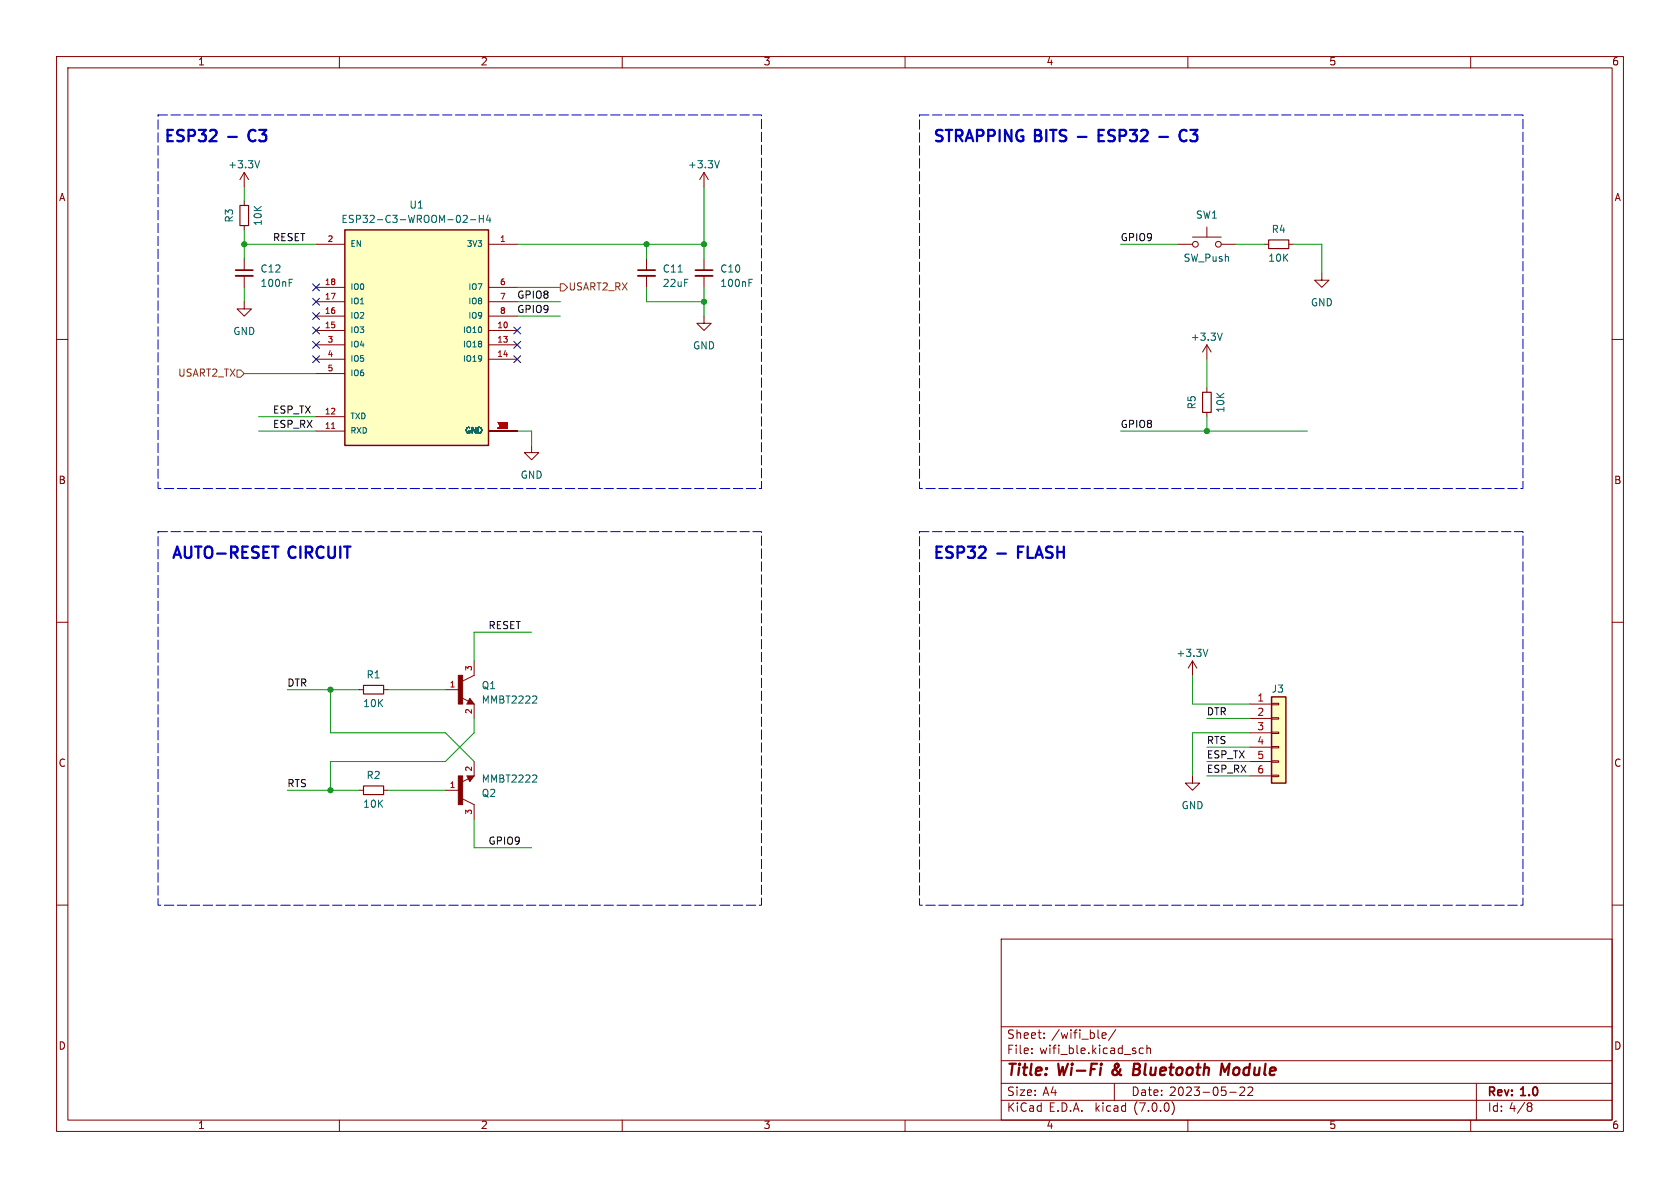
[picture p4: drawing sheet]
<svg xmlns="http://www.w3.org/2000/svg" width="297mm" height="210mm" viewBox="0 0 297 210" stroke-linecap="round" stroke-linejoin="round" font-family="sans-serif">
<g fill="none" stroke="#840000" stroke-width=".18">
<path d="M10 10h277v190h-277zM12 12h273v186h-273zM60 10v2M110 10v2M160 10v2M210 10v2M260 10v2M43.2 30.5v2.5M43.2 35.6v.7M43.2 39.9v.7M43.2 30.5l-.8 1.3M43.2 30.5l.7 1.3"/>
<path d="M124.5 30.5l-.8 1.3M124.5 30.5v2.5M124.5 30.5l.7 1.3M10 60h2M43.2 53.3v1.3h1.2l-1.2 1.3-1.3-1.3h1.3M43.2 45.7v2.1M43.2 48.8v2M55.9 43.2h5.1M55.9 58.4h5.1M55.9 55.9h5.1M55.9 53.3h5.1M55.9 50.8h5.1"/>
<path d="M86.4 43.2h5M86.4 58.4h5M86.4 55.9h5M86.4 53.3h5M86.4 50.8h5M114.3 45.7v2.1M114.3 48.8v2M124.5 55.9v1.3h1.2l-1.2 1.2-1.3-1.2h1.3M124.5 45.7v2.1M124.5 48.8v2M208.3 43.2h2.5M210.8 41.9h5.1"/>
<path d="M213.4 40.1v1.8M215.9 43.2h2.5M223.5 43.2h.8M227.8 43.2h.8M233.7 48.3v1.2h1.2l-1.2 1.3-1.3-1.3h1.3M285 60h2M55.9 76.2h5.1M55.9 73.7h5.1M55.9 61h5.1M55.9 63.5h5.1M55.9 66h5.1M86.4 76.2h5"/>
<path d="M86.4 61h5M86.4 63.5h5M94 78.7v1.3h1.2l-1.2 1.3-1.3-1.3h1.3M213.4 61v2.5M213.4 68.6v.7M213.4 72.9v.8M213.4 61l-.8 1.2M213.4 61l.7 1.2M10 110h2M83.8 116.8v2.6l-2 1M210.8 116.8l-.7 1.3M210.8 116.8v2.6"/>
<path d="M210.8 116.8l.8 1.3M285 110h2M63.5 139.7h.8M63.5 121.9h.8M67.8 139.7h.8M67.8 121.9h.8M78.7 139.7h2.6M78.7 121.9h2.6M81.6 123.3l1.2 .7M82.5 137.2h1.3l-.7 1zM82.8 137.7l-1.2 .6M83.1 123.4l.7 1.1h-1.3z"/>
<path d="M83.8 124.5v2.5M83.8 134.6v2.6M210.8 137.2v1.2h1.3l-1.3 1.3-1.3-1.3h1.3M221 124.5h3.8M221 127h3.8M221 129.5h3.8M221 132.1h3.8M221 134.6h3.8M221 137.2h3.8M224.8 137h1.3v.3h-1.3zM224.8 134.5h1.3v.2h-1.3zM224.8 132h1.3v.2h-1.3z"/>
<path d="M224.8 129.4h1.3v.3h-1.3zM224.8 126.9h1.3v.2h-1.3zM224.8 124.3h1.3v.3h-1.3zM10 160h2M81.8 141.2l2 1v2.6M285 160h2M177 166h108v32h-108zM60 198v2M110 198v2M160 198v2M177 194.5h108M177 191.5h108"/>
<path d="M177 187.5h108M177 181.5h108M182.4 186.1v.2M182.4 185.3v.2M184.6 183.4v.2M184.6 182.6v.2M194.8 183.1l.7-.2v-.3h-.5l-.2 .2 .1 .7h.6M197 191.5v3M197.3 182l-1.3 1.9M202.1 185.3h-.4l-.3 .2v.5l.1 .2h.6M202.8 185.4l.2-.1h.3l.1 1M202.8 184.8v1.5"/>
<path d="M207.2 194.8a1.74 1.74 0 0 1 0 2.2M210 198v2M217.4 193.1h1.1M219.2 192.3l.6-.1 .2 .1v.3l-.9 1.1h.9M220.6 192.3l.6-.1 .2 .1 .1 .3-1 1.1h1M260 198v2M261 191.5v6.5M270.3 195.6h.2M270.5 195l.3 .2-.3 .4M270.5 195.6l.3 .1v.5l-.3 .3h-.2"/>
<circle cx="211.3" cy="43.2" r=".51"/>
<circle cx="215.4" cy="43.2" r=".51"/>
</g>
<path d="M200.4 189h.7M201.2 188h-.7l-.2 2h.7M217.3 188l-.8 1.5-.5-1.5-.2 2" fill="none" stroke="#840000" stroke-width=".4"/>
<g fill="none" stroke="#006464" stroke-width=".18">
<path d="M45.9 28.4l-.4 1.3M82.4 38.1l.2 .2-.1 .3-.7 .7h.8M83.2 38.8h.9M84.7 38.1v1.2M84.7 38.7h.8M85.5 38.1v1.2M86.3 38l-.3 .9h.8M86.6 38.5v.8M127.2 28.4l-.4 1.3M51.1 49.4h.6M132.4 49.4h.6M216.1 58.9l-.4 1.3"/>
<path d="M213.5 114.8l-.4 1.2M94.7 137l.2 .2-.1 .3-.7 .8h.8M94.7 123l.2 .3-.1 .3-.7 .7h.8"/>
</g>
<path d="M41.7 48.8h3M112.8 48.8h3M122.9 48.8h3.1" fill="none" stroke="#840000" stroke-width=".33"/>
<path d="M41.7 47.8h3M112.8 47.8h3M122.9 47.8h3.1" fill="none" stroke="#840000" stroke-width=".3"/>
<g fill="#ffffc2" stroke="#ffffc2" stroke-width=".18">
<path d="M61 40.6h25.4v38.1h-25.4z"/>
<path d="M224.8 123.2h2.5v15.2h-2.5z"/>
</g>
<path d="M61 40.6h25.4v38.1h-25.4zM82.8 137.3h.8l-.5 .6-.3-.5h.4l-.1 .3M83.1 124l.1 .2h-.4l.3-.5 .5 .6h-.8M224.8 123.2h2.5v15.2h-2.5z" fill="none" stroke="#840000" stroke-width=".25"/>
<path d="M58.6 75.7h.6" fill="none" stroke="#a90000" stroke-width=".18"/>
<path d="M42.4 36.3h1.5v3.6h-1.5zM224.3 42.4h3.5v1.5h-3.5zM212.6 69.3h1.5v3.6h-1.5zM64.3 138.9h3.5v1.6h-3.5zM64.3 121.2h3.5v1.5h-3.5z" fill="none" stroke="#840000" stroke-width=".2"/>
<g fill="#840000" stroke="#840000" stroke-width=".18">
<path d="M81 137.2h.8v5h-.8z"/>
<path d="M81 119.4h.8v5.1h-.8z"/>
</g>
<path d="M99.1 50.2h.6l.6 .6-.6 .6h-.6zM41.9 65.4h.6l.7 .6-.7 .7h-.6z" fill="none" stroke="#725600" stroke-width=".18"/>
<path d="M44.6 23a1.08 1.08 0 0 0-.7 1 1.08 1.08 0 0 0 .7 1M194.2 23.9h.7M195.2 23h-1v2h1M204.9 24.2h1.6M209.8 23.2a.8 .8 0 0 0-1-.1 .8 .8 0 0 0-.3 1 .75 .75 0 0 0 .4 .8 .75 .75 0 0 0 .9-.1" fill="none" stroke="#0000c2" stroke-width=".4"/>
<path d="M27.9 20.3h106.7v66.1h-106.7v-66.1M162.6 20.3h106.6v66.1h-106.6v-66.1M27.9 94h106.7v66h-106.7v-66M162.6 94h106.6v66h-106.6v-66" fill="none" stroke="#0000c2" stroke-width=".18" stroke-dasharray="1.7 .6"/>
<g fill="none" stroke="#009600" stroke-width=".18">
<path d="M43.2 33v2.6M124.5 33v12.7M43.2 43.2h12.7M43.2 40.6v5.1M43.2 50.8v2.5M91.4 43.2h33.1M91.4 53.3h7.7M91.4 55.9h7.7M91.4 50.8h7.7M114.3 43.2v2.5M114.3 50.8v2.5h10.2M124.5 50.8v5.1"/>
<path d="M198.1 43.2h10.2M218.4 43.2h5.1M228.6 43.2h5.1v5.1M43.2 66h12.7M45.7 76.2h10.2M45.7 73.7h10.2M91.4 76.2h2.6v2.5M198.1 76.2h33M213.4 63.5v5.1M213.4 73.7v2.5M94 111.8h-10.2v5M210.8 119.4v5.1h10.2"/>
<path d="M50.8 139.7h12.7M50.8 121.9h12.7M58.4 121.9v7.6h20.3l5.1 5.1M68.6 139.7h10.1M68.6 121.9h10.1M83.8 127v2.5l-5.1 5.1h-20.3v5.1M213.4 134.6h7.6M213.4 127h7.6M213.4 132.1h7.6M213.4 137.2h7.6M221 129.5h-10.2v7.7M83.8 144.8v5.1h10.2"/>
</g>
<g fill="none" stroke="#000084" stroke-width=".18">
<path d="M55.3 57.8l1.2 1.2M55.3 50.2l1.2 1.2M55.3 52.7l1.2 1.2M55.3 55.3l1.2 1.2M56.5 57.8l-1.2 1.2M56.5 50.2l-1.2 1.2M56.5 52.7l-1.2 1.2M56.5 55.3l-1.2 1.2M90.8 57.8l1.2 1.2M92 57.8l-1.2 1.2M55.3 60.4l1.2 1.2M55.3 62.9l1.2 1.2"/>
<path d="M56.5 60.4l-1.2 1.2M56.5 62.9l-1.2 1.2M90.8 62.9l1.2 1.2M90.8 60.4l1.2 1.2M92 62.9l-1.2 1.2M92 60.4l-1.2 1.2"/>
</g>
<g fill="#009600" stroke="#009600" stroke-width=".18">
<circle cx="43.2" cy="43.2" r=".46"/>
<circle cx="124.5" cy="43.2" r=".46"/>
<circle cx="114.3" cy="43.2" r=".46"/>
<circle cx="124.5" cy="53.3" r=".46"/>
<circle cx="58.4" cy="139.7" r=".46"/>
<circle cx="58.4" cy="121.9" r=".46"/>
<circle cx="213.4" cy="76.2" r=".46"/>
</g>
<g font-size="2.8" fill="#0000c2">
<text x="29.7" y="25.4">ESP32</text>
<text x="41.1" y="25.4">-</text>
<text x="45.3" y="25.4">C3</text>
<text x="165.1" y="25.4">STRAPPING BITS -</text>
<text x="195.5" y="25.4">ESP32</text>
<text x="211.1" y="25.4">C3</text>
<text x="30.5" y="99.1">AUTO-RESET</text>
<text x="51.2" y="99.1">CIRCUIT</text>
<text x="165.1" y="99.1">ESP32</text>
<text x="176.4" y="99.1">-</text>
<text x="180.7" y="99.1">FLASH</text>
</g>
<g font-size="2.8" fill="#840000">
<text x="178" y="190.8">Title:</text>
<text x="187.1" y="190.8">Wi-Fi</text>
<text x="197.3" y="190.8">&amp;</text>
<text x="201.6" y="190.8">Bluetooth</text>
<text x="217.7" y="190.8">Module</text>
</g>
<g font-size="2.1" fill="#840000">
<text x="178" y="183.9">Sheet:</text>
<text x="185.9" y="183.9">/wifi_ble/</text>
<text x="178" y="186.6">File:</text>
<text x="183.8" y="186.6">wifi_ble.kicad_sch</text>
<text x="178" y="196.8">KiCad</text>
<text x="178" y="194">Size:</text>
<text x="184.3" y="194">A4</text>
<text x="185.4" y="196.8">E.D.A.</text>
<text x="193.7" y="196.8">kicad</text>
<text x="200" y="194">Date:</text>
<text x="200.6" y="196.8">(7.0.0)</text>
<text x="206.7" y="194">2023-05-22</text>
<text x="263" y="194.2">Rev:</text>
<text x="263" y="196.8">Id: 4/8</text>
<text x="269" y="194.2">1.0</text>
</g>
<g font-size="1.8" fill="#840000">
<text x="35" y="11.8">1</text>
<text x="85" y="11.8">2</text>
<text x="135" y="11.8">3</text>
<text x="185" y="11.8">4</text>
<text x="235" y="11.8">5</text>
<text x="285" y="11.8">6</text>
<text x="10.4" y="35.8">A</text>
<text x="285.4" y="35.8">A</text>
<text x="10.3" y="85.8">B</text>
<text x="285.3" y="85.8">B</text>
<text x="10.3" y="135.8">C</text>
<text x="285.3" y="135.8">C</text>
<text x="10.3" y="185.8">D</text>
<text x="285.3" y="185.8">D</text>
<text x="35" y="199.8">1</text>
<text x="85" y="199.8">2</text>
<text x="135" y="199.8">3</text>
<text x="185" y="199.8">4</text>
<text x="235" y="199.8">5</text>
<text x="285" y="199.8">6</text>
</g>
<g font-size="1.8" fill="#006464">
<text x="40.3" y="30">+3.3V</text>
<text x="121.6" y="30">+3.3V</text>
<text x="41.5" y="39.4" transform="rotate(-90 41.5 39.4)">R3</text>
<text x="46.5" y="40" transform="rotate(-90 46.5 40)">10K</text>
<text x="60.3" y="39.7">ESP32-C3-WROOM-02-H4</text>
<text x="72.3" y="37.1">U1</text>
<text x="211.4" y="38.9">SW1</text>
<text x="224.8" y="41.5">R4</text>
<text x="209.2" y="46.5">SW_Push</text>
<text x="224.2" y="46.5">10K</text>
<text x="46" y="48.5">C12</text>
<text x="46" y="51">100nF</text>
<text x="117.1" y="48.5">C11</text>
<text x="117.1" y="51">22uF</text>
<text x="127.3" y="48.5">C10</text>
<text x="127.3" y="51">100nF</text>
<text x="41.2" y="59.5">GND</text>
<text x="231.7" y="54.4">GND</text>
<text x="122.5" y="62">GND</text>
<text x="210.5" y="60.5">+3.3V</text>
<text x="211.6" y="72.4" transform="rotate(-90 211.6 72.4)">R5</text>
<text x="216.7" y="73" transform="rotate(-90 216.7 73)">10K</text>
<text x="92" y="84.9">GND</text>
<text x="207.9" y="116.4">+3.3V</text>
<text x="64.1" y="125.3">10K</text>
<text x="64.7" y="120.2">R1</text>
<text x="85.1" y="122.1">Q1</text>
<text x="85.1" y="124.7">MMBT2222</text>
<text x="224.8" y="122.7">J3</text>
<text x="64.7" y="138">R2</text>
<text x="64.1" y="143.1">10K</text>
<text x="85.1" y="141.2">Q2</text>
<text x="85.1" y="138.6">MMBT2222</text>
<text x="208.8" y="143.3">GND</text>
</g>
<g font-size="1.8" fill="#0f0f0f">
<text x="48.3" y="42.8">RESET</text>
<text x="198.1" y="42.8">GPIO9</text>
<text x="91.4" y="53">GPIO8</text>
<text x="91.4" y="55.5">GPIO9</text>
<text x="48.3" y="75.9">ESP_RX</text>
<text x="48.3" y="73.3">ESP_TX</text>
<text x="198.1" y="75.9">GPIO8</text>
<text x="86.4" y="111.4">RESET</text>
<text x="50.8" y="121.6">DTR</text>
<text x="213.4" y="131.7">RTS</text>
<text x="213.4" y="126.7">DTR</text>
<text x="213.4" y="136.8">ESP_RX</text>
<text x="213.4" y="134.3">ESP_TX</text>
<text x="50.8" y="139.4">RTS</text>
<text x="86.4" y="149.5">GPIO9</text>
</g>
<g font-size="1.8" fill="#725600">
<text x="100.5" y="51.6">USART2_RX</text>
<text x="31.4" y="66.9">USART2_TX</text>
</g>
<g font-size="1.8" fill="#a90000">
<text x="222.2" y="124.2">1</text>
<text x="222.2" y="126.7">2</text>
<text x="222.2" y="129.3">3</text>
<text x="222.2" y="131.8">4</text>
<text x="222.2" y="134.4">5</text>
<text x="222.2" y="136.9">6</text>
</g>
<g font-size="1.4" fill="#a90000">
<text x="57.8" y="42.9">2</text>
<text x="88.3" y="42.9">1</text>
<text x="57.4" y="53.1">17</text>
<text x="57.4" y="50.5">18</text>
<text x="88.3" y="50.5">6</text>
<text x="88.3" y="53.1">7</text>
<text x="57.4" y="58.2">15</text>
<text x="57.4" y="55.6">16</text>
<text x="87.8" y="58.2">10</text>
<text x="88.3" y="55.6">8</text>
<text x="57.8" y="60.7">3</text>
<text x="57.8" y="63.2">4</text>
<text x="57.8" y="65.8">5</text>
<text x="87.8" y="60.7">13</text>
<text x="87.8" y="63.2">14</text>
<text x="57.4" y="75.9">11</text>
<text x="57.4" y="73.4">12</text>
<text x="88.3" y="75.9">91</text>
<text x="88.6" y="75.9">2</text>
<text x="88.6" y="75.9">1</text>
<text x="83.6" y="118.7" transform="rotate(-90 83.6 118.7)">3</text>
<text x="79.4" y="121.7">1</text>
<text x="83.6" y="126.3" transform="rotate(-90 83.6 126.3)">2</text>
<text x="83.6" y="136.5" transform="rotate(-90 83.6 136.5)">2</text>
<text x="79.4" y="139.4">1</text>
<text x="83.6" y="144.1" transform="rotate(-90 83.6 144.1)">3</text>
</g>
<g font-size="1.4" fill="#006464">
<text x="62" y="43.9">EN</text>
<text x="82.4" y="43.9">3V3</text>
<text x="62" y="51.5">IO0</text>
<text x="82.7" y="51.5">IO7</text>
<text x="62" y="59.1">IO3</text>
<text x="62" y="56.6">IO2</text>
<text x="62" y="54">IO1</text>
<text x="81.7" y="59.1">IO10</text>
<text x="82.7" y="54">IO8</text>
<text x="82.7" y="56.6">IO9</text>
<text x="62" y="61.7">IO4</text>
<text x="62" y="64.2">IO5</text>
<text x="81.7" y="61.7">IO18</text>
<text x="81.7" y="64.2">IO19</text>
<text x="62" y="66.7">IO6</text>
<text x="62" y="76.9">RXD</text>
<text x="62" y="74.4">TXD</text>
<text x="82.1" y="76.9">GND</text>
</g>
</svg>
